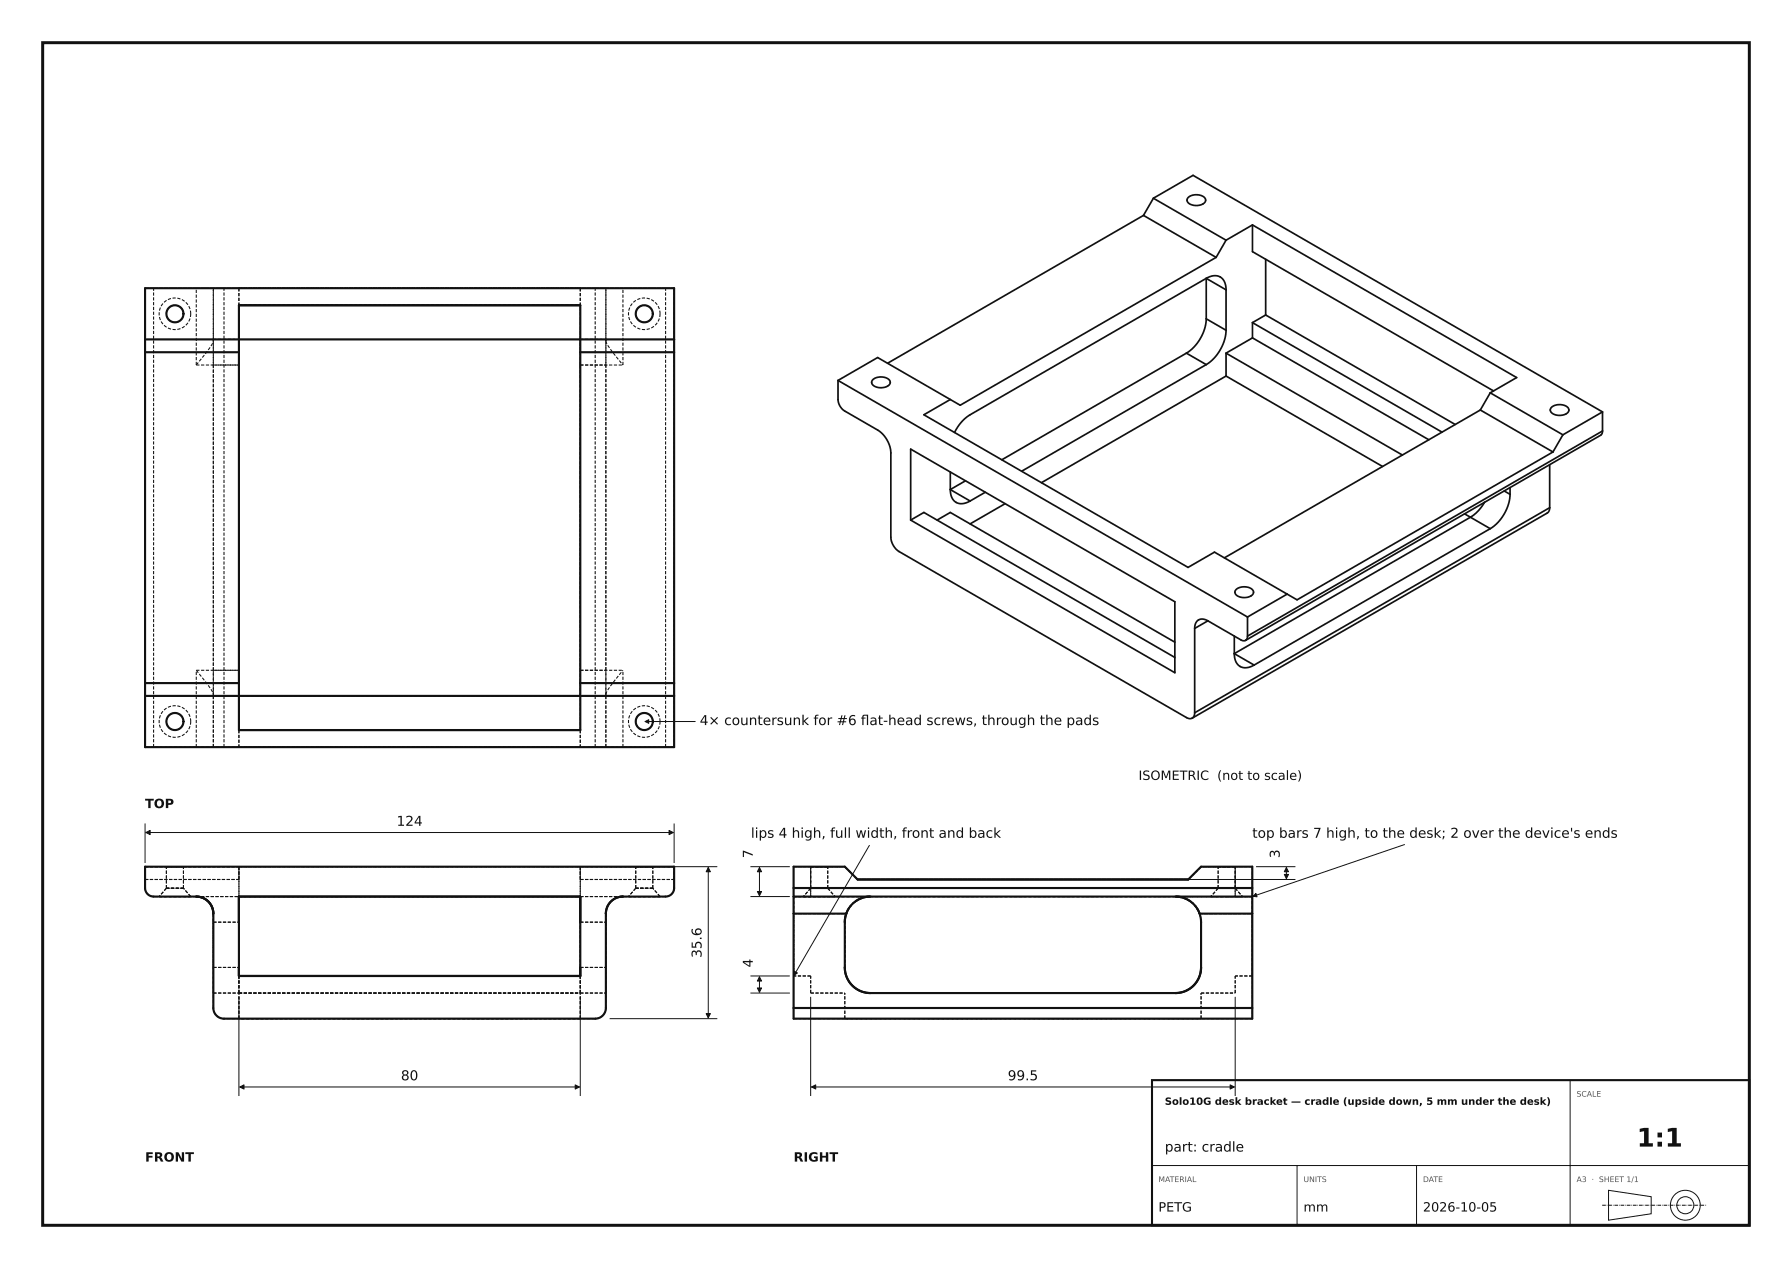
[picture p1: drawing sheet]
<svg xmlns="http://www.w3.org/2000/svg" width="420mm" height="297mm" viewBox="0 0 420 297" stroke-linecap="round" stroke-linejoin="round" font-family="sans-serif">
<path d="M10 10h400v277h-400z" fill="none" stroke="#111" stroke-width=".7" stroke-linecap="butt"/>
<path d="M270 253h140v34h-140z" fill="none" stroke="#111" stroke-width=".49"/>
<g fill="none" stroke="#111" stroke-width=".23">
<path d="M151.2 169h11.7M34 193v9M34.2 195h123.6M158 193v9M203.8 198l-17.7 30.4M329.2 197.8l-35.5 12.1M143 203h25M166 203.2v35.2M176 203h9M176 210h9M178 203.2v6.6M240.7 206h62.8"/>
<path d="M294.5 203h9M301.5 203.2v2.6M56 233.6v23M136 233.6v23M143 238.6h25M176 232.6h9M176 228.6h9M178 228.8v3.6M190 233.6v23M289.5 233.6v23M56.2 254.6h79.6M190.2 254.6h99.1"/>
<path d="M368 253v34M270 273h140M304 273v14M332 273v14M377 278.8l10 1.5v4l-10 1.5z"/>
<circle cx="395" cy="282.3" r="2"/>
<circle cx="395" cy="282.3" r="3.5"/>
</g>
<g fill="none" stroke="#111" stroke-width=".5">
<path d="M34 67.5h124v107.5h-124zM34 79.5h124M56 71.5h80v99.5h-80zM34 82.5h22M136 82.5h22M34 160h22M136 160h22M34 163h124M56 210v6zM56 210h80M56 210v18.6M136 210v6z"/>
<path d="M136 210v18.6M142 214h.1M146 210h10a2 2 0 0 0 2-2v-5h-124v5a2 2 0 0 0 2 2h10a4 4 0 0 1 4 4v22.1a2.5 2.5 0 0 0 2.5 2.5h87a2.5 2.5 0 0 0 2.5-2.5v-22.1M146 210a4 4 0 0 0-4 4M146 210l-.7 .1M186 208v2M186 210v4M186 210h107.5M186 208v-5h12l3 3h77.5l3-3h12v5M186 214v22.1M186 208h107.5M186 214h12.3"/>
<path d="M198.3 214l-.3 1.7v10.9a6 6 0 0 0 6 6h71.5a6 6 0 0 0 6-6v-10.9l-.3-1.7M198.4 213.8v.2M198.9 212.8l-.3 .6M199.4 212.2l-.1 .1M200 211.5h.1M200.3 211.2h.1M201.2 210.7l-.5 .3M202.1 210.3l-.7 .3M202.1 210.3h.1M203.8 210l-1.2 .2M204 210a6 6 0 0 0-5.7 4M275.5 210a6 6 0 0 1 5.7 4"/>
<path d="M275.7 210l1.2 .2M277.4 210.3h.1M277.4 210.3l.7 .3M278.3 210.7l.5 .3M279.2 211.2h.1M279.5 211.5h.1M280.1 212.2l.1 .1M280.6 212.8l.3 .6M281.1 213.8v.2M281.2 214h12.3M293.5 208v2M293.5 210v4"/>
<path d="M293.5 214v22.1M56 226.6v2M56 228.6h80M136 226.6v2M186 236.1v2.5h107.5v-2.5M186 236.1h107.5"/>
<circle cx="41" cy="73.5" r="2"/>
<circle cx="151" cy="73.5" r="2"/>
<circle cx="41" cy="169" r="2"/>
<circle cx="151" cy="169" r="2"/>
</g>
<g fill="none" stroke="#111" stroke-width=".25" stroke-dasharray=".7 .4" stroke-linecap="butt">
<path d="M36 67.5h-2M43 73.5a2 2 0 0 0-2.9-1.8 2 2 0 0 0-.2 3.4 2 2 0 0 0 3.1-1.3v-.3M44.7 73.5a3.7 3.7 0 0 0-5.5-3.2 3.7 3.7 0 0 0-.2 6.3 3.7 3.7 0 0 0 5.7-2.8v-.3M46 67.5h4M46 67.5h-10M50 79.5v.3M50 79.8v-12.3M50 79.5h6M52.5 67.5h-2.5M56 67.5h80M56 79.5v-8M56 67.5v4"/>
<path d="M56 79.5v6M56 71.5h80M136 79.5h-80M136 79.5v-8M136 67.5v4M136 79.5v6M136 79.5h6M139.5 67.5h2.5M139.5 67.5h-87M142 67.5h4M142 79.8v-12.3M142 79.5v.3"/>
<path d="M142 79.8l.9 1.7 3.1 4M153 73.5a2 2 0 0 0-2.9-1.8 2 2 0 0 0-.2 3.4 2 2 0 0 0 3.1-1.3v-.3M154.7 73.5a3.7 3.7 0 0 0-5.5-3.2 3.7 3.7 0 0 0-.2 6.3 3.7 3.7 0 0 0 5.7-2.8v-.3M156 67.5h-10M158 67.5h-2M46 85.5v-18M46 85.5h10M46 85.5l3.1-4 .9-1.7M50 85.5v71.5M50 85.5v-6M50 85.5h6M56 85.5v71.5"/>
<path d="M136 85.5v71.5M136 85.5h10M136 85.5v-6M136 85.5h6M142 85.5v-6M146 85.5v-18M46 157l3.1 4 .9 1.7M46 157h10M50 157h6M56 157v6M136 157h10M136 157v6"/>
<path d="M136 157h6M142 157v-71.5M34 175v-107.5M36 175h-2M36 175v-107.5M43 169a2 2 0 0 0-2.9-1.8 2 2 0 0 0-.2 3.4 2 2 0 0 0 3.1-1.3v-.3M44.7 169a3.7 3.7 0 0 0-5.5-3.2 3.7 3.7 0 0 0-.2 6.3 3.7 3.7 0 0 0 5.7-2.8v-.3M46 175h4M46 175h-10M46 175v-18M50 175v-12.3M50 175v-107.5"/>
<path d="M50 162.7v.3M50 163v-6M50 163h6M52.5 175h-2.5M52.5 175v-107.5M56 175h80M56 163v-83.5M56 171h80M56 171v4M56 171v-8M136 163h-80M136 163v-83.5"/>
<path d="M136 171v4M136 171v-8M136 163v-6M136 163h6M139.5 175h2.5M139.5 175h-87M139.5 175v-107.5M142 175h4M142 162.7l.9-1.7 3.1-4M142 175v-12.3M142 175v-107.5M142 163v-6"/>
<path d="M142 162.7v.3M146 175v-18M153 169a2 2 0 0 0-2.9-1.8 2 2 0 0 0-.2 3.4 2 2 0 0 0 3.1-1.3v-.3M154.7 169a3.7 3.7 0 0 0-5.5-3.2 3.7 3.7 0 0 0-.2 6.3 3.7 3.7 0 0 0 5.7-2.8v-.3M156 175h-10M156 175v-107.5M158 175h-2M158 175v-107.5M34 203v5M34 203v3M34 203h124M34 203h22"/>
<path d="M34 206h22M36 210a2 2 0 0 1-2-2M37.3 210h7.4M39 203h4M39 208h4M39 208v-5M39 208l-1.7 2M43 203h-4M43 208h-4M43 208v-5M44.7 210h-7.4M44.7 210l-1.7-2"/>
<path d="M46 210a4 4 0 0 1 4 4M46 210h-10M46 210h10M50 214v2M50 216v-2M50 216h6M56 210h80M56 203h80M56 203v3M56 210v-7M56 203v7M136 203h22"/>
<path d="M136 210h10M136 203v7M136 203v3M136 210v-7M136 206h22M136 216h6M142 214a4 4 0 0 1 4-4M142 214v22.1M142 216v-2M142 216v10.6M142 214v2M142 214a4 4 0 0 1 3.3-3.9"/>
<path d="M147.3 210h7.4M149 203h4M149 208h4M149 208v-5M149 208l-1.7 2M153 203h-4M153 208h-4M153 208v-5M154.7 210h-7.4M154.7 210l-1.7-2M156 210h-10M158 203v5"/>
<path d="M158 208a2 2 0 0 1-2 2M158 203v3M186 208v-5M186 208h107.5M186 203h12M186 210v4M186 210v-2M186 210h107.5M186 210h18M186 214h12.3M188.3 210h3.7M190 203h8"/>
<path d="M190 203h2M190 210v-7M190 210h-4M190 203v7M190 208h2M190 208v-5M190 208l-1.7 2M192 203h2M192 210h3.7M192 208h2M194 203h-4M194 208h-4"/>
<path d="M194 208v-5M194 208l1.7 2M195.7 210h-7.4M198 203l3 3M198.3 214l-.3 2M198.4 214h-.1M198.6 213.4l-.2 .4M199.3 212.3l-.4 .5M200 211.5l-.6 .7M200.3 211.2l-.3 .3M200.7 211l-.4 .2M201 206h77.5"/>
<path d="M201.4 210.6l-.2 .1M202.6 210.2l-.5 .1M204 210h-.2M204 210a6 6 0 0 0-6 6M204 210a6 6 0 0 0-5.7 4M275.5 210h-71.5M275.5 210h18M275.5 210h.2M276.9 210.2l.5 .1M278.1 210.6l.2 .1M278.8 211l.4 .2M279.2 211.2l.3 .3"/>
<path d="M279.5 211.5l.6 .7M280.2 212.3l.4 .5M280.9 213.4l.2 .4M281.1 214h.1M281.2 214h12.3M281.5 203l-3 3M281.5 216l-.3-2M281.5 216a6 6 0 0 0-6-6M283.8 210h3.7M285.5 203h2M285.5 208h2M285.5 208v-5"/>
<path d="M285.5 208l-1.7 2M287.5 203h2M287.5 210h3.7M287.5 208h2M289.5 203h-8M289.5 203h-4M289.5 203v7M289.5 210v-7M289.5 208h-4M289.5 208v-5M289.5 208l1.7 2M291.2 210h-7.4"/>
<path d="M293.5 203v5M293.5 203h-12M293.5 210v-2M293.5 210v4M293.5 210h-4M50 236.1v-22.1M50 226.6v-10.6M50 226.6v6M50 232.6v-6M50 232.6h6M50 226.6h6M52.5 238.6a2.5 2.5 0 0 1-2.5-2.5"/>
<path d="M56 228.6v-18.6M56 228.6h80M56 232.6v-4M56 238.6v-6M56 228.6v4M56 226.6v-10.6M56 232.6h80M136 228.6v-18.6M136 238.6h-80M136 232.6v-4M136 238.6v-6M136 228.6v4"/>
<path d="M136 226.6v-10.6M136 232.6h6M136 226.6h6M139.5 238.6a2.5 2.5 0 0 0 2.5-2.5M139.5 238.6h-87M142 232.6v-6M142 226.6v6M186 238.6v-2.5M186 236.1v-22.1M186 228.6v-18.6M186 238.6h107.5M186 236.1h107.5"/>
<path d="M190 228.6h-4M190 232.6v-4M190 232.6h8M198 238.6h83.5M198 226.6v-10.6M198 226.6a6 6 0 0 0 6 6M198 238.6v-6M275.5 232.6h-71.5M275.5 232.6a6 6 0 0 0 6-6M281.5 226.6v-10.6M281.5 238.6v-6M281.5 232.6h8"/>
<path d="M289.5 232.6v-4M293.5 238.6v-2.5M293.5 236.1v-22.1M293.5 228.6v-18.6M293.5 228.6h-4"/>
</g>
<g fill="none" stroke="#111" stroke-width=".4">
<path d="M268 50.5l-60 34.6M268 50.5l17 9.8M270.3 46.4l9.3-5.3 96 55.4M270.3 46.4l-2.3 4.1M270.3 46.4l17.1 9.9M278.4 46.3a2.91 2.91 0 0 1 4.1 .3 1.49 1.49 0 0 1-1.8 1.5 2.22 2.22 0 0 1-2.5-1.2zM287.4 56.3l-2.4 4M293.5 52.7l-6.1 3.6M293.5 52.7l62 35.7-6.2 3.6M293.5 52.7v6.2l56.5 32.7M282.7 74.7a10.3 10.3 0 0 1-4.6 8M282.7 65.2l-55.3 32a9.8 9.8 0 0 0-3.7 4.1"/>
<path d="M282.7 65.2a2.75 2.75 0 0 1 4.6 1.7l.1 1M282.7 65.2v9.5M282.7 65.2l4.7 2.7M282.7 74.7l4.7 2.7M285 60.3l-60 34.6-19.3-11.2-9.3 5.4M287.4 77.4a10.3 10.3 0 0 1-4.7 8M287.4 67.9v9.5M293.5 79.1l-6.1 3.6M293.5 75.6v3.5M293.5 75.6l44.5 25.6M293.5 79.1l41.4 23.9M296.6 60.7v13.1"/>
<path d="M296.6 73.8l44.5 25.6M296.6 73.8l-3.1 1.8M196.4 89.1v4.5a3.4 3.4 0 0 0 1.6 2.7l7.7 4.4a6.8 6.8 0 0 1 3.1 5.4v19.7a4.3 4.3 0 0 0 1.9 3.4l67.4 38.9 .7 .2 .6-.1M196.4 89.1l96 55.4M204.5 89a2.91 2.91 0 0 1 4.1 .3 1.49 1.49 0 0 1-1.8 1.5 2.22 2.22 0 0 1-2.5-1.2zM222.7 93.6l-6.2 3.6 62 35.7 6.1-3.6 19.4 11.2 60-34.6M278.1 82.7l4.6 2.7M278.1 82.7l-43.3 25M282.7 85.4l-43.3 25M287.4 88.1l36.6 21.2M287.4 88.1l-43.3 25M287.4 82.7v5.4"/>
<path d="M287.4 82.7l41.3 23.9M347 96l-60 34.7M347 96l17 9.9M349.3 92l17 9.8M349.3 92l-2.3 4M363.5 95.5a2.91 2.91 0 0 1 4.2 .3 1.49 1.49 0 0 1-1.8 1.5 2.22 2.22 0 0 1-2.6-1.3zM375.6 96.5v4.5M375.6 96.5l-9.3 5.3M213.4 105.2l62 35.7v16.7l-62-35.8zM222.7 114.7a2.75 2.75 0 0 0 3.8 3.1l.9-.4M222.7 110.6v4.1M222.7 114.7l4.7 2.7"/>
<path d="M226.3 112.6l-3.6 2.1M230.9 115.3l-3.5 2.1M235.6 118l-8.2 4.7M347.9 117.7h.1M347.9 117.7a9.6 9.6 0 0 1-3.3 3.4l-55.3 32M352.5 115l1.4 .8M353.9 115.8a10.3 10.3 0 0 1-4.6 8M353.9 114.2v1.6M363.2 118.9l-.2 .8-.4 .5-83.2 48M363.2 108.8v10.1M363.2 118.9l-83.2 48.1M366.3 101.8l-2.3 4.1"/>
<path d="M375.6 101l-.1 .6-.4 .4-83.2 48M375.6 101l-83.2 48M213.4 121.8l3.1-1.8 58.9 34M219.6 121.8l3.1-1.8 52.7 30.4M289.6 138.2a2.91 2.91 0 0 1 4.1 .2 1.49 1.49 0 0 1-1.7 1.6 2.22 2.22 0 0 1-2.6-1.3zM301.7 139.2l-9.3 5.3M343.3 120.4l6 3.4M349.3 123.8l-55.4 32M280 147.2v19.8M283.1 145.4l7.9 4.6h.9M283.1 145.4a1.89 1.89 0 0 0-2.2-.2 1.89 1.89 0 0 0-.9 2M283.1 145.4l-3.1 1.8"/>
<path d="M289.3 153.1a2.75 2.75 0 0 0 3.8 3.1l.8-.4M289.3 149v4.1M289.3 153.1l4.6 2.7M292.4 149l-.1 .6-.4 .4M292.4 144.5v4.5M280 167l-.2 .8-.4 .4"/>
</g>
<path d="M375.5 282.3h24.5" fill="none" stroke="#111" stroke-width=".23" stroke-dasharray=".9 .2 .1 .2" stroke-linecap="butt"/>
<g fill="#111" stroke="#111" stroke-width=".23">
<path d="M134.8 254.1l1 .5-1 .5z"/>
<path d="M56.2 254.6l1-.5v1z"/>
<path d="M156.8 194.5l1 .5-1 .5z"/>
<path d="M34.2 195l1-.5v1z"/>
<path d="M166 203.2l.5 1h-1z"/>
<path d="M165.5 237.4h1l-.5 1z"/>
<path d="M288.3 254.1l1 .5-1 .5z"/>
<path d="M190.2 254.6l1-.5v1z"/>
<path d="M178 228.8l.5 1h-1z"/>
<path d="M177.5 231.4h1l-.5 1z"/>
<path d="M301.5 203.2l.5 1h-1z"/>
<path d="M301 204.8h1l-.5 1z"/>
<path d="M178 203.2l.5 1h-1z"/>
<path d="M177.5 208.8h1l-.5 1z"/>
<path d="M151.2 169l.8-.4v.8z"/>
<path d="M186.2 227.5l.7 .4-.8 .5z"/>
<path d="M294.4 209.3l.2 .8-.9-.2z"/>
</g>
<text font-size="6" fill="#111" x="383.6" y="268.6">1:1</text>
<g font-size="3.2" fill="#111">
<text x="164" y="169.8">4× countersunk for #6 fat-head screws, through the pads</text>
<text x="201.8" y="169.8">l</text>
<text x="92.9" y="193.4">124</text>
<text x="176" y="196.2">lips 4 high, full width, front and back</text>
<text x="293.5" y="196.2">top bars 7 high, to the desk; 2 over the device's ends</text>
<text x="176.4" y="201" transform="rotate(-90 176.4 201)">7</text>
<text x="299.9" y="201" transform="rotate(-90 299.9 201)">3</text>
<text x="164.4" y="224.4" transform="rotate(-90 164.4 224.4)">35.6</text>
<text x="176.4" y="226.6" transform="rotate(-90 176.4 226.6)">4</text>
<text x="94" y="253">80</text>
<text x="236.2" y="253">99.5</text>
<text x="273" y="269.7">part: cradle</text>
</g>
<g font-size="3" fill="#111">
<text x="266.8" y="182.7">ISOMETRIC (not to scale)</text>
<text x="34" y="189.3">TOP</text>
<text x="34" y="272.1">FRONT</text>
<text x="186" y="272.1">RIGHT</text>
<text x="271.5" y="283.8">PETG</text>
<text x="305.5" y="283.8">mm</text>
<text x="333.5" y="283.8">2026-10-05</text>
</g>
<text font-size="2.3" fill="#111" x="273" y="258.8">Solo10G desk bracket — cradle (upside down, 5 mm under the desk)</text>
<g font-size="1.8" fill="#555">
<text x="369.5" y="256.9">SCALE</text>
<text x="271.5" y="276.9">MATERIAL</text>
<text x="305.5" y="276.9">UNITS</text>
<text x="333.5" y="276.9">DATE</text>
<text x="369.5" y="276.9">A3 · SHEET 1/1</text>
</g>
</svg>
